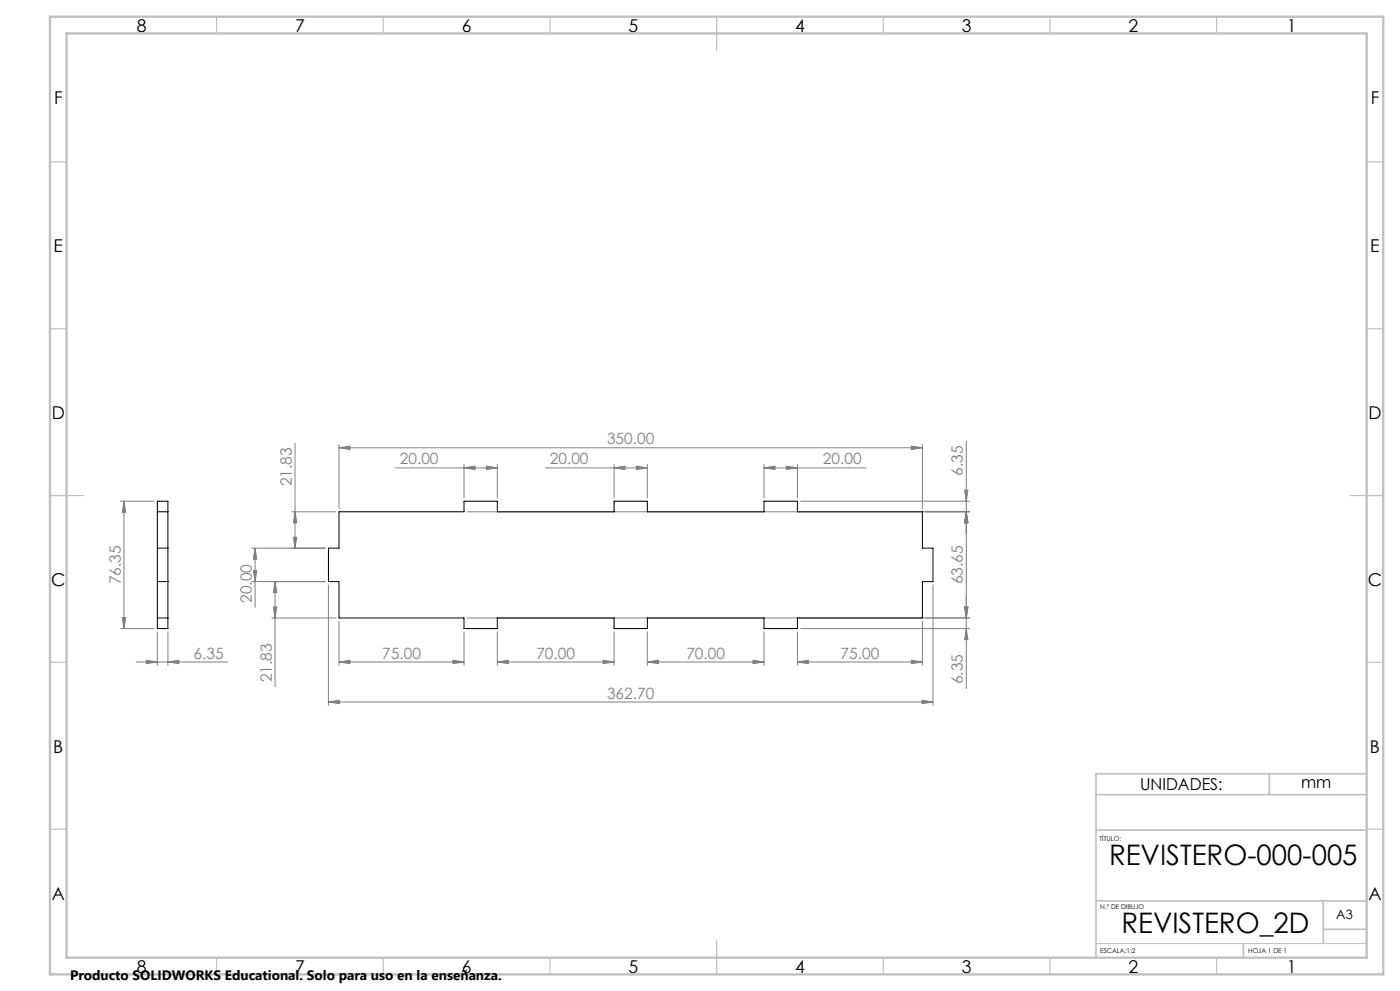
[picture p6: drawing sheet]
<svg xmlns="http://www.w3.org/2000/svg" width="420mm" height="297mm" viewBox="0 0 420 297" stroke-linecap="round" stroke-linejoin="round" font-family="sans-serif">
<g fill="none" stroke="#808080" stroke-width=".3">
<path d="M88.5 132.8v31.5M101.7 134.2l3.3-.5v1zM101.7 133.2v19.2M101.7 134.2h175M139.2 139.2v10M145.9 139.7l3.3 .5-3.3 .5zM149.2 139.2v10M184.2 139.2v10M190.9 139.7l3.3 .5-3.3 .5zM194.2 139.2v10M229.2 139.2v10M235.9 139.7l3.3 .5-3.3 .5z"/>
<path d="M239.2 139.2v10M273.4 133.7l3.3 .5-3.3 .5zM276.7 133.2v19.2M289.9 132.2v74.2M36.2 150.2h10M37.2 150.2v38.2M37.2 150.2l.5 3.3h-1zM87.5 153.4h13.2M88.5 153.4l.5 3.3h-1zM118.6 140.2h30.6M139.2 140.2l3.3-.5v1zM140.2 153.4h150.7"/>
<path d="M163.6 140.2h30.6M184.2 140.2l3.3-.5v1zM229.2 140.2l3.3-.5v1zM229.2 140.2h30.6M240.2 150.2h50.7M289.4 146.9h1l-.5 3.3zM289.9 153.4l.5 3.3h-1zM75.5 174.3h22M75.5 164.3h22M76 171h1l-.5 3.3zM76.5 164.3l.5 3.3h-1zM76.5 164.3v17.7"/>
<path d="M82.5 174.3v31.5M82.5 174.3l.5 3.3h-1zM88 161h1l-.5 3.3zM98.5 175.3v36.1M279.9 175.3v36.1M36.2 188.4h10M36.7 185.1h1l-.5 3.3zM40.9 198.4h27.5M43.9 197.9l3.3 .5-3.3 .5zM47.2 189.4v10M50.4 198.4l3.3-.5v1zM50.4 189.4v10"/>
<path d="M81.5 185.2h19.2M82 181.9h1l-.5 3.3zM101.7 198.4l3.3-.5v1zM101.7 198.4h37.5M101.7 186.2v13.2M135.9 197.9l3.3 .5-3.3 .5zM139.2 189.4v10M140.2 185.2h150.7M149.2 198.4l3.3-.5v1zM149.2 198.4h35M149.2 189.4v10M180.9 197.9l3.3 .5-3.3 .5z"/>
<path d="M184.2 189.4v10M194.2 198.4l3.3-.5v1zM194.2 198.4h35M194.2 189.4v10M225.9 197.9l3.3 .5-3.3 .5zM229.2 189.4v10M239.2 198.4l3.3-.5v1zM239.2 198.4h37.5M239.2 189.4v10M240.2 188.4h50.7M273.4 197.9l3.3 .5-3.3 .5zM276.7 186.2v13.2"/>
<path d="M289.4 181.9h1l-.5 3.3zM289.9 188.4l.5 3.3h-1zM98.5 210.4l3.3-.5v1zM98.5 210.4h181.4M276.6 209.9l3.3 .5-3.3 .5z"/>
</g>
<path d="M328.8 282.8h81.2" fill="none" stroke="#c0c0c0" stroke-width=".3"/>
<g fill="none" stroke="#c0c0c0" stroke-width=".35">
<path d="M65 5v5M115 5v5M165 5v5M215 5v10M265 5v5M315 5v5M365 5v5M15 48.5h5M410 48.5h5M15 98.5h5M410 98.5h5M15 148.5h10"/>
<path d="M405 148.5h10M15 198.5h5M410 198.5h5M15 248.5h5M410 248.5h5M65 287v5M115 287v5M165 287v5M215 282v10M265 287v5M315 287v5M365 287v5"/>
</g>
<path d="M328.8 238.2h81.2M380.8 231.8v6.4M410 231.9h-81.2v55.1M328.8 248.8h81.2M328.8 270h81.2M397 270v12.8M397 278.5h13M373 282.8v4.2" fill="none" stroke="#c0c0c0" stroke-width=".5"/>
<path d="M15 5h400v287h-400zM20 10h390v277h-390z" fill="none" stroke="#c0c0c0" stroke-width=".7"/>
<g fill="#808080">
<path d="M50.4 198.4l3.3-.5v1zM43.9 197.9l3.3 .5-3.3 .5z"/>
<path d="M101.7 134.2l3.3-.5v1zM273.4 133.7l3.3 .5-3.3 .5zM98.5 210.4l3.3-.5v1zM276.6 209.9l3.3 .5-3.3 .5zM139.2 140.2l3.3-.5v1zM145.9 139.7l3.3 .5-3.3 .5zM184.2 140.2l3.3-.5v1zM190.9 139.7l3.3 .5-3.3 .5zM229.2 140.2l3.3-.5v1zM235.9 139.7l3.3 .5-3.3 .5z"/>
<path d="M194.2 198.4l3.3-.5v1zM225.9 197.9l3.3 .5-3.3 .5z"/>
<path d="M76 171h1l-.5 3.3zM76.5 164.3l.5 3.3h-1zM289.9 188.4l.5 3.3h-1zM289.4 181.9h1l-.5 3.3z"/>
<path d="M289.9 153.4l.5 3.3h-1zM289.4 181.9h1l-.5 3.3zM88.5 153.4l.5 3.3h-1zM88 161h1l-.5 3.3zM82.5 174.3l.5 3.3h-1zM82 181.9h1l-.5 3.3zM289.4 146.9h1l-.5 3.3zM289.9 153.4l.5 3.3h-1zM37.2 150.2l.5 3.3h-1zM36.7 185.1h1l-.5 3.3z"/>
<path d="M101.7 198.4l3.3-.5v1zM135.9 197.9l3.3 .5-3.3 .5zM149.2 198.4l3.3-.5v1zM180.9 197.9l3.3 .5-3.3 .5zM239.2 198.4l3.3-.5v1zM273.4 197.9l3.3 .5-3.3 .5z"/>
</g>
<path d="M47.2 150.2h3.2v38.2h-3.2zM47.2 153.4h3.2M101.7 153.4h37.5v-3.2h10v3.2h35v-3.2h10v3.2h35v-3.2h10v3.2h37.5v10.9h3.2v10h-3.2v10.9h-37.5v3.2h-10v-3.2h-35v3.2h-10v-3.2h-35v3.2h-10v-3.2h-37.5v-10.9h-3.2v-10h3.2zM47.2 174.3h3.2M47.2 164.3h3.2M47.2 185.2h3.2" fill="none" stroke="#000" stroke-width=".3"/>
<g font-size="8.5">
<text x="332.7" y="259.3">REVISTERO-000-005</text>
<text x="336.4" y="279.7">REVISTERO_2D</text>
</g>
<g font-size="5.3">
<text x="41" y="9.5">8</text>
<text x="88.5" y="9.5">7</text>
<text x="138.5" y="9.5">6</text>
<text x="188.5" y="9.5">5</text>
<text x="238.5" y="9.5">4</text>
<text x="288.5" y="9.5">3</text>
<text x="338.5" y="9.5">2</text>
<text x="386" y="9.5">1</text>
<text x="16.2" y="31.2">F</text>
<text x="411.2" y="31.2">F</text>
<text x="16.1" y="75.5">E</text>
<text x="411.1" y="75.5">E</text>
<text x="15.5" y="125.5">D</text>
<text x="410.5" y="125.5">D</text>
<text x="15.4" y="175.5">C</text>
<text x="410.4" y="175.5">C</text>
<text x="16" y="225.5">B</text>
<text x="411" y="225.5">B</text>
<text x="15.5" y="269.7">A</text>
<text x="410.5" y="269.7">A</text>
<text x="41" y="291.5">8</text>
<text x="88.5" y="291.5">7</text>
<text x="138.5" y="291.5">6</text>
<text x="188.5" y="291.5">5</text>
<text x="238.5" y="291.5">4</text>
<text x="288.5" y="291.5">3</text>
<text x="338.5" y="291.5">2</text>
<text x="386" y="291.5">1</text>
</g>
<g font-size="4.9">
<text x="342" y="236.8">UNIDADES:</text>
<text x="390.4" y="236.2">mm</text>
</g>
<g font-size="4.7" fill="#808080">
<text x="182.1" y="133.2">350.00</text>
<text x="119.9" y="139.2">20.00</text>
<text x="164.9" y="139.2">20.00</text>
<text x="246.9" y="139.2">20.00</text>
<text x="288.9" y="142.6" transform="rotate(-90 288.9 142.6)">6.35</text>
<text x="87.5" y="145.7" transform="rotate(-90 87.5 145.7)">21.83</text>
<text x="36.2" y="175.1" transform="rotate(-90 36.2 175.1)">76.35</text>
<text x="288.9" y="175.1" transform="rotate(-90 288.9 175.1)">63.65</text>
<text x="75.5" y="180.7" transform="rotate(-90 75.5 180.7)">20.00</text>
<text x="58" y="197.4">6.35</text>
<text x="114.7" y="197.4">75.00</text>
<text x="160.9" y="197.4">70.00</text>
<text x="205.9" y="197.4">70.00</text>
<text x="252.2" y="197.4">75.00</text>
<text x="81.5" y="204.5" transform="rotate(-90 81.5 204.5)">21.83</text>
<text x="182.1" y="209.4">362.70</text>
<text x="288.9" y="205.1" transform="rotate(-90 288.9 205.1)">6.35</text>
</g>
<text font-size="4.1" x="21" y="293.7">Producto SOLIDWORKS Educational. Solo para uso en la enseñanza.</text>
<text font-size="3.9" x="400.9" y="275.5">A3</text>
<g font-size="2">
<text x="329.9" y="251.9">TÍTULO:</text>
<text x="330.1" y="272.5">N.º DE DIBUJO</text>
<text x="330.1" y="285.6">ESCALA:1:2</text>
<text x="374.5" y="285.6">HOJA 1 DE 1</text>
</g>
</svg>
